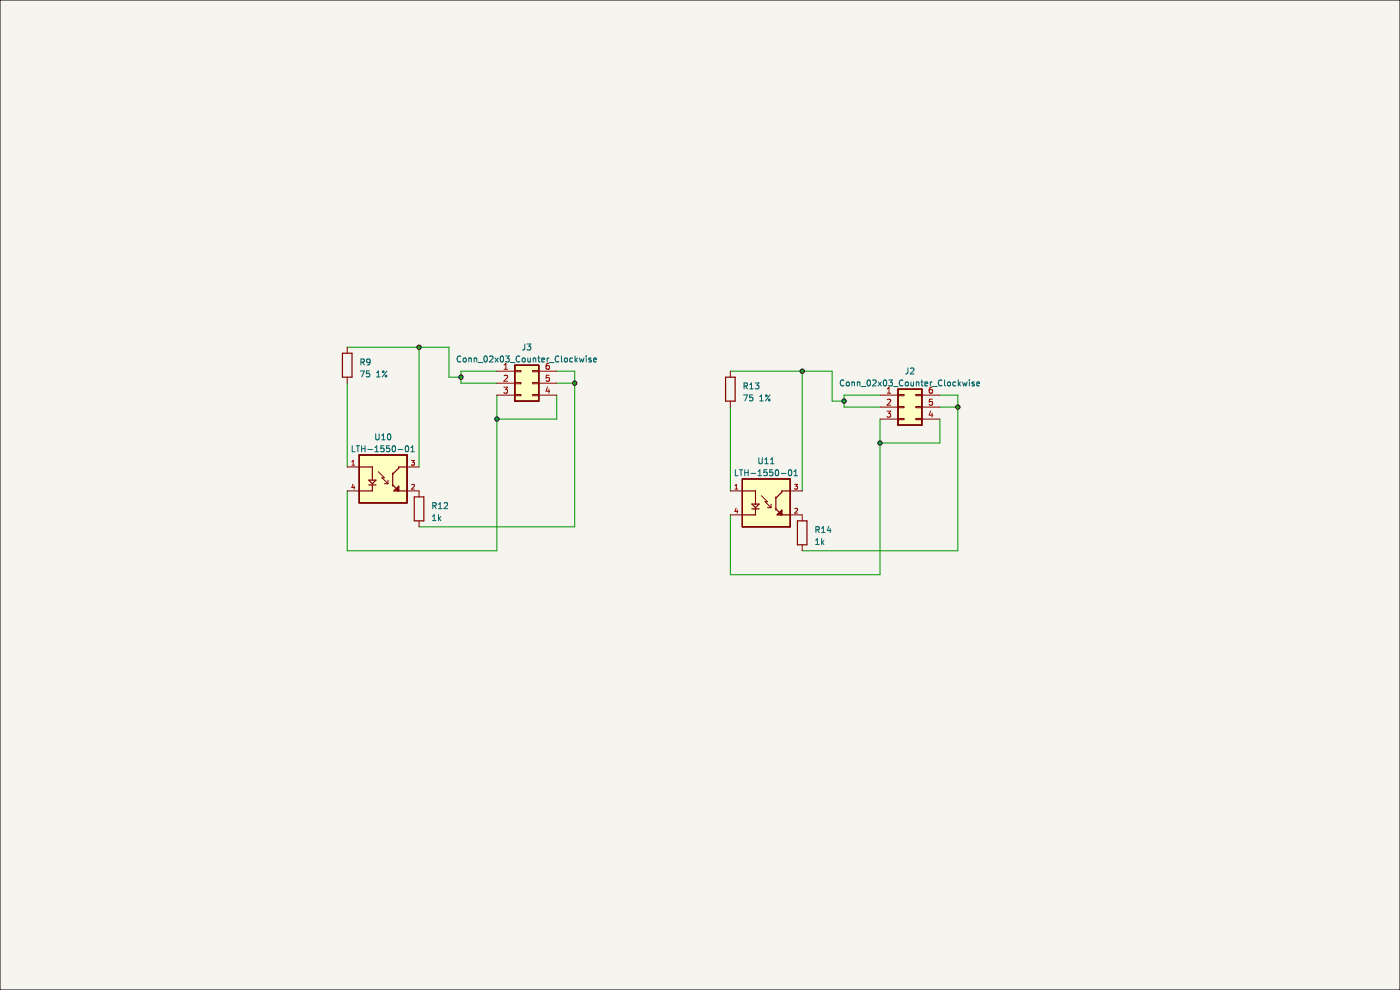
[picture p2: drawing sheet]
(kicad_sch (version 20230121) (generator eeschema)

 (paper "A4")

 (lib_symbols
  (symbol "Connector_Generic:Conn_02x03_Counter_Clockwise" (pin_names (offset 1.016) hide) (in_bom yes) (on_board yes)
   (property "Reference" "J" (at 1.27 5.08 0) (effects (font (size 1.27 1.27))))
   (property "Value" "Conn_02x03_Counter_Clockwise" (at 1.27 -5.08 0) (effects (font (size 1.27 1.27))))
   (property "Footprint" "" (at 0 0 0) (effects (font (size 1.27 1.27)) hide))
   (property "Datasheet" "~" (at 0 0 0) (effects (font (size 1.27 1.27)) hide))
   (symbol "Conn_02x03_Counter_Clockwise_1_1"
    (rectangle (start -1.27 -2.413) (end 0 -2.667) (stroke (width 0.1524) (type default)) (fill (type none)))
    (rectangle (start -1.27 0.127) (end 0 -0.127) (stroke (width 0.1524) (type default)) (fill (type none)))
    (rectangle (start -1.27 2.667) (end 0 2.413) (stroke (width 0.1524) (type default)) (fill (type none)))
    (rectangle (start -1.27 3.81) (end 3.81 -3.81) (stroke (width 0.254) (type default)) (fill (type background)))
    (rectangle (start 3.81 -2.413) (end 2.54 -2.667) (stroke (width 0.1524) (type default)) (fill (type none)))
    (rectangle (start 3.81 0.127) (end 2.54 -0.127) (stroke (width 0.1524) (type default)) (fill (type none)))
    (rectangle (start 3.81 2.667) (end 2.54 2.413) (stroke (width 0.1524) (type default)) (fill (type none)))
    (pin passive line (at -5.08 2.54 0) (length 3.81) (name "Pin_1" (effects (font (size 1.27 1.27)))) (number "1" (effects (font (size 1.27 1.27)))))
    (pin passive line (at -5.08 0 0) (length 3.81) (name "Pin_2" (effects (font (size 1.27 1.27)))) (number "2" (effects (font (size 1.27 1.27)))))
    (pin passive line (at -5.08 -2.54 0) (length 3.81) (name "Pin_3" (effects (font (size 1.27 1.27)))) (number "3" (effects (font (size 1.27 1.27)))))
    (pin passive line (at 7.62 -2.54 180) (length 3.81) (name "Pin_4" (effects (font (size 1.27 1.27)))) (number "4" (effects (font (size 1.27 1.27)))))
    (pin passive line (at 7.62 0 180) (length 3.81) (name "Pin_5" (effects (font (size 1.27 1.27)))) (number "5" (effects (font (size 1.27 1.27)))))
    (pin passive line (at 7.62 2.54 180) (length 3.81) (name "Pin_6" (effects (font (size 1.27 1.27)))) (number "6" (effects (font (size 1.27 1.27)))))))
  (symbol "Device:R" (pin_numbers hide) (pin_names (offset 0)) (in_bom yes) (on_board yes)
   (property "Reference" "R" (at 2.032 0 90) (effects (font (size 1.27 1.27))))
   (property "Value" "R" (at 0 0 90) (effects (font (size 1.27 1.27))))
   (property "Footprint" "" (at -1.778 0 90) (effects (font (size 1.27 1.27)) hide))
   (property "Datasheet" "~" (at 0 0 0) (effects (font (size 1.27 1.27)) hide))
   (symbol "R_0_1"
    (rectangle (start -1.016 -2.54) (end 1.016 2.54) (stroke (width 0.254) (type default)) (fill (type none))))
   (symbol "R_1_1"
    (pin passive line (at 0 3.81 270) (length 1.27) (name "~" (effects (font (size 1.27 1.27)))) (number "1" (effects (font (size 1.27 1.27)))))
    (pin passive line (at 0 -3.81 90) (length 1.27) (name "~" (effects (font (size 1.27 1.27)))) (number "2" (effects (font (size 1.27 1.27)))))))
  (symbol "LTH-1550-01:LTH-1550-01" (pin_names (offset 1.016)) (in_bom yes) (on_board yes)
   (property "Reference" "U" (at -5.0872 5.0872 0) (effects (font (size 1.27 1.27)) (justify left bottom)))
   (property "Value" "LTH-1550-01" (at -5.0878 -7.6317 0) (effects (font (size 1.27 1.27)) (justify left bottom)))
   (property "Footprint" "PHOTOINTERRUPTER_LTH-1550-01" (at 0 0 0) (effects (font (size 1.27 1.27)) (justify bottom) hide))
   (property "Datasheet" "" (at 0 0 0) (effects (font (size 1.27 1.27)) hide))
   (property "STANDARD" "IPC7251" (at 0 0 0) (effects (font (size 1.27 1.27)) (justify bottom) hide))
   (property "MANUFACTURER" "Liteon" (at 0 0 0) (effects (font (size 1.27 1.27)) (justify bottom) hide))
   (symbol "LTH-1550-01_0_0"
    (rectangle (start -5.08 -5.08) (end 5.08 5.08) (stroke (width 0.254) (type default)) (fill (type background)))
    (polyline (pts (xy -5.08 2.54) (xy -2.286 2.54)) (stroke (width 0.254) (type default)) (fill (type none)))
    (polyline (pts (xy -3.048 -1.27) (xy -1.524 -1.27)) (stroke (width 0.254) (type default)) (fill (type none)))
    (polyline (pts (xy -3.048 -0.254) (xy -2.286 -1.016)) (stroke (width 0.254) (type default)) (fill (type none)))
    (polyline (pts (xy -2.286 -2.54) (xy -5.08 -2.54)) (stroke (width 0.254) (type default)) (fill (type none)))
    (polyline (pts (xy -2.286 -1.27) (xy -2.286 -2.54)) (stroke (width 0.254) (type default)) (fill (type none)))
    (polyline (pts (xy -2.286 -1.016) (xy -1.524 -0.254)) (stroke (width 0.254) (type default)) (fill (type none)))
    (polyline (pts (xy -2.286 -0.254) (xy -3.048 -0.254)) (stroke (width 0.254) (type default)) (fill (type none)))
    (polyline (pts (xy -2.286 -0.254) (xy -1.524 -0.254)) (stroke (width 0.254) (type default)) (fill (type none)))
    (polyline (pts (xy -2.286 2.54) (xy -2.286 -0.254)) (stroke (width 0.254) (type default)) (fill (type none)))
    (polyline (pts (xy -1.016 1.524) (xy 0.254 0.254)) (stroke (width 0.2032) (type default)) (fill (type none)))
    (polyline (pts (xy -0.254 0.254) (xy 1.016 -1.016)) (stroke (width 0.2032) (type default)) (fill (type none)))
    (polyline (pts (xy 0.254 0.254) (xy -0.254 0.254)) (stroke (width 0.2032) (type default)) (fill (type none)))
    (polyline (pts (xy 1.016 -1.016) (xy 0.254 -1.016)) (stroke (width 0.2032) (type default)) (fill (type none)))
    (polyline (pts (xy 1.016 -1.016) (xy 1.016 -0.254)) (stroke (width 0.2032) (type default)) (fill (type none)))
    (polyline (pts (xy 2.032 -1.27) (xy 2.032 -1.524)) (stroke (width 0.254) (type default)) (fill (type none)))
    (polyline (pts (xy 2.032 -1.27) (xy 3.302 -2.54)) (stroke (width 0.254) (type default)) (fill (type none)))
    (polyline (pts (xy 2.032 1.016) (xy 2.032 -1.27)) (stroke (width 0.254) (type default)) (fill (type none)))
    (polyline (pts (xy 2.032 1.016) (xy 2.032 1.27)) (stroke (width 0.254) (type default)) (fill (type none)))
    (polyline (pts (xy 2.286 -2.54) (xy 3.048 -2.54)) (stroke (width 0.254) (type default)) (fill (type none)))
    (polyline (pts (xy 2.54 -2.286) (xy 2.286 -2.54)) (stroke (width 0.254) (type default)) (fill (type none)))
    (polyline (pts (xy 2.54 -2.286) (xy 2.794 -2.286)) (stroke (width 0.254) (type default)) (fill (type none)))
    (polyline (pts (xy 2.794 -2.286) (xy 3.048 -2.54)) (stroke (width 0.254) (type default)) (fill (type none)))
    (polyline (pts (xy 3.048 -2.54) (xy 3.048 -2.032)) (stroke (width 0.254) (type default)) (fill (type none)))
    (polyline (pts (xy 3.048 -2.54) (xy 3.302 -2.54)) (stroke (width 0.254) (type default)) (fill (type none)))
    (polyline (pts (xy 3.048 -2.032) (xy 2.794 -2.286)) (stroke (width 0.254) (type default)) (fill (type none)))
    (polyline (pts (xy 3.048 -2.032) (xy 3.302 -1.778)) (stroke (width 0.254) (type default)) (fill (type none)))
    (polyline (pts (xy 3.302 -2.54) (xy 3.302 -2.286)) (stroke (width 0.254) (type default)) (fill (type none)))
    (polyline (pts (xy 3.302 -2.54) (xy 5.08 -2.54)) (stroke (width 0.254) (type default)) (fill (type none)))
    (polyline (pts (xy 3.302 -2.286) (xy 3.048 -2.032)) (stroke (width 0.254) (type default)) (fill (type none)))
    (polyline (pts (xy 3.302 -2.286) (xy 3.302 -1.778)) (stroke (width 0.254) (type default)) (fill (type none)))
    (polyline (pts (xy 3.302 -1.778) (xy 3.302 -1.524)) (stroke (width 0.254) (type default)) (fill (type none)))
    (polyline (pts (xy 3.302 -1.524) (xy 2.54 -2.286)) (stroke (width 0.254) (type default)) (fill (type none)))
    (polyline (pts (xy 3.302 2.286) (xy 2.032 1.016)) (stroke (width 0.254) (type default)) (fill (type none)))
    (polyline (pts (xy 3.302 2.54) (xy 3.302 2.286)) (stroke (width 0.254) (type default)) (fill (type none)))
    (polyline (pts (xy 5.08 2.54) (xy 3.302 2.54)) (stroke (width 0.254) (type default)) (fill (type none)))
    (pin passive line (at -7.62 2.54 0) (length 2.54) (name "~" (effects (font (size 1.016 1.016)))) (number "1" (effects (font (size 1.016 1.016)))))
    (pin passive line (at 7.62 -2.54 180) (length 2.54) (name "~" (effects (font (size 1.016 1.016)))) (number "2" (effects (font (size 1.016 1.016)))))
    (pin passive line (at 7.62 2.54 180) (length 2.54) (name "~" (effects (font (size 1.016 1.016)))) (number "3" (effects (font (size 1.016 1.016)))))
    (pin passive line (at -7.62 -2.54 0) (length 2.54) (name "~" (effects (font (size 1.016 1.016)))) (number "4" (effects (font (size 1.016 1.016))))))))

 (junction (at 186.69 93.98) (diameter 0) (color 0 0 0 0))
 (junction (at 170.18 78.74) (diameter 0) (color 0 0 0 0))
 (junction (at 105.41 88.9) (diameter 0) (color 0 0 0 0))
 (junction (at 88.9 73.66) (diameter 0) (color 0 0 0 0))
 (junction (at 121.92 81.28) (diameter 0) (color 0 0 0 0))
 (junction (at 203.2 86.36) (diameter 0) (color 0 0 0 0))
 (junction (at 179.07 85.09) (diameter 0) (color 0 0 0 0))
 (junction (at 97.79 80.01) (diameter 0) (color 0 0 0 0))

 (wire (pts (xy 154.94 86.36) (xy 154.94 104.14)) (stroke (width 0) (type default)))
 (wire (pts (xy 88.9 73.66) (xy 88.9 99.06)) (stroke (width 0) (type default)))
 (wire (pts (xy 97.79 78.74) (xy 97.79 80.01)) (stroke (width 0) (type default)))
 (wire (pts (xy 179.07 85.09) (xy 176.53 85.09)) (stroke (width 0) (type default)))
 (wire (pts (xy 105.41 81.28) (xy 97.79 81.28)) (stroke (width 0) (type default)))
 (wire (pts (xy 199.39 93.98) (xy 186.69 93.98)) (stroke (width 0) (type default)))
 (wire (pts (xy 88.9 73.66) (xy 73.66 73.66)) (stroke (width 0) (type default)))
 (wire (pts (xy 95.25 73.66) (xy 88.9 73.66)) (stroke (width 0) (type default)))
 (wire (pts (xy 186.69 86.36) (xy 179.07 86.36)) (stroke (width 0) (type default)))
 (wire (pts (xy 73.66 81.28) (xy 73.66 99.06)) (stroke (width 0) (type default)))
 (wire (pts (xy 118.11 78.74) (xy 121.92 78.74)) (stroke (width 0) (type default)))
 (wire (pts (xy 95.25 80.01) (xy 95.25 73.66)) (stroke (width 0) (type default)))
 (wire (pts (xy 97.79 80.01) (xy 97.79 81.28)) (stroke (width 0) (type default)))
 (wire (pts (xy 186.69 121.92) (xy 186.69 93.98)) (stroke (width 0) (type default)))
 (wire (pts (xy 154.94 109.22) (xy 154.94 121.92)) (stroke (width 0) (type default)))
 (wire (pts (xy 170.18 78.74) (xy 170.18 104.14)) (stroke (width 0) (type default)))
 (wire (pts (xy 186.69 83.82) (xy 179.07 83.82)) (stroke (width 0) (type default)))
 (wire (pts (xy 88.9 111.76) (xy 121.92 111.76)) (stroke (width 0) (type default)))
 (wire (pts (xy 170.18 116.84) (xy 203.2 116.84)) (stroke (width 0) (type default)))
 (wire (pts (xy 73.66 104.14) (xy 73.66 116.84)) (stroke (width 0) (type default)))
 (wire (pts (xy 118.11 83.82) (xy 118.11 88.9)) (stroke (width 0) (type default)))
 (wire (pts (xy 186.69 93.98) (xy 186.69 88.9)) (stroke (width 0) (type default)))
 (wire (pts (xy 170.18 78.74) (xy 154.94 78.74)) (stroke (width 0) (type default)))
 (wire (pts (xy 203.2 83.82) (xy 203.2 86.36)) (stroke (width 0) (type default)))
 (wire (pts (xy 179.07 83.82) (xy 179.07 85.09)) (stroke (width 0) (type default)))
 (wire (pts (xy 179.07 85.09) (xy 179.07 86.36)) (stroke (width 0) (type default)))
 (wire (pts (xy 176.53 78.74) (xy 170.18 78.74)) (stroke (width 0) (type default)))
 (wire (pts (xy 105.41 78.74) (xy 97.79 78.74)) (stroke (width 0) (type default)))
 (wire (pts (xy 73.66 116.84) (xy 105.41 116.84)) (stroke (width 0) (type default)))
 (wire (pts (xy 199.39 88.9) (xy 199.39 93.98)) (stroke (width 0) (type default)))
 (wire (pts (xy 121.92 81.28) (xy 118.11 81.28)) (stroke (width 0) (type default)))
 (wire (pts (xy 121.92 111.76) (xy 121.92 81.28)) (stroke (width 0) (type default)))
 (wire (pts (xy 118.11 88.9) (xy 105.41 88.9)) (stroke (width 0) (type default)))
 (wire (pts (xy 199.39 83.82) (xy 203.2 83.82)) (stroke (width 0) (type default)))
 (wire (pts (xy 97.79 80.01) (xy 95.25 80.01)) (stroke (width 0) (type default)))
 (wire (pts (xy 105.41 116.84) (xy 105.41 88.9)) (stroke (width 0) (type default)))
 (wire (pts (xy 121.92 78.74) (xy 121.92 81.28)) (stroke (width 0) (type default)))
 (wire (pts (xy 203.2 86.36) (xy 199.39 86.36)) (stroke (width 0) (type default)))
 (wire (pts (xy 176.53 85.09) (xy 176.53 78.74)) (stroke (width 0) (type default)))
 (wire (pts (xy 203.2 116.84) (xy 203.2 86.36)) (stroke (width 0) (type default)))
 (wire (pts (xy 105.41 88.9) (xy 105.41 83.82)) (stroke (width 0) (type default)))
 (wire (pts (xy 154.94 121.92) (xy 186.69 121.92)) (stroke (width 0) (type default)))

 (symbol (lib_id "Device:R") (at 154.94 82.55 0) (unit 1) (in_bom yes) (on_board yes) (dnp no) (fields_autoplaced)
  (property "Reference" "R5" (at 157.48 81.915 0) (effects (font (size 1.27 1.27)) (justify left)))
  (property "Value" "75 1%" (at 157.48 84.455 0) (effects (font (size 1.27 1.27)) (justify left)))
  (property "Footprint" "Resistor_THT:R_Axial_DIN0207_L6.3mm_D2.5mm_P7.62mm_Horizontal" (at 153.162 82.55 90) (effects (font (size 1.27 1.27)) hide))
  (property "Datasheet" "~" (at 154.94 82.55 0) (effects (font (size 1.27 1.27)) hide)) (pin "1") (pin "2")
  (instances (project "trace" (path "" (reference "R5") (unit 1)) (path "" (reference "R13") (unit 1)))))

 (symbol (lib_id "Device:R") (at 73.66 77.47 0) (unit 1) (in_bom yes) (on_board yes) (dnp no) (fields_autoplaced)
  (property "Reference" "R5" (at 76.2 76.835 0) (effects (font (size 1.27 1.27)) (justify left)))
  (property "Value" "75 1%" (at 76.2 79.375 0) (effects (font (size 1.27 1.27)) (justify left)))
  (property "Footprint" "Resistor_THT:R_Axial_DIN0207_L6.3mm_D2.5mm_P7.62mm_Horizontal" (at 71.882 77.47 90) (effects (font (size 1.27 1.27)) hide))
  (property "Datasheet" "~" (at 73.66 77.47 0) (effects (font (size 1.27 1.27)) hide)) (pin "1") (pin "2")
  (instances (project "trace" (path "" (reference "R5") (unit 1)) (path "" (reference "R9") (unit 1)))))

 (symbol (lib_id "Connector_Generic:Conn_02x03_Counter_Clockwise") (at 191.77 86.36 0) (unit 1) (in_bom yes) (on_board yes) (dnp no) (fields_autoplaced)
  (property "Reference" "J2" (at 193.04 78.74 0) (effects (font (size 1.27 1.27))))
  (property "Value" "Conn_02x03_Counter_Clockwise" (at 193.04 81.28 0) (effects (font (size 1.27 1.27))))
  (property "Footprint" "Connector_PinHeader_2.00mm:PinHeader_2x03_P2.00mm_Vertical" (at 191.77 86.36 0) (effects (font (size 1.27 1.27)) hide))
  (property "Datasheet" "~" (at 191.77 86.36 0) (effects (font (size 1.27 1.27)) hide)) (pin "1") (pin "2") (pin "3") (pin "4") (pin "5") (pin "6")
  (instances (project "trace" (path "" (reference "J2") (unit 1)))))

 (symbol (lib_id "Device:R") (at 88.9 107.95 0) (unit 1) (in_bom yes) (on_board yes) (dnp no) (fields_autoplaced)
  (property "Reference" "R5" (at 91.44 107.315 0) (effects (font (size 1.27 1.27)) (justify left)))
  (property "Value" "1k" (at 91.44 109.855 0) (effects (font (size 1.27 1.27)) (justify left)))
  (property "Footprint" "Resistor_THT:R_Axial_DIN0207_L6.3mm_D2.5mm_P7.62mm_Horizontal" (at 87.122 107.95 90) (effects (font (size 1.27 1.27)) hide))
  (property "Datasheet" "~" (at 88.9 107.95 0) (effects (font (size 1.27 1.27)) hide)) (pin "1") (pin "2")
  (instances (project "trace" (path "" (reference "R5") (unit 1)) (path "" (reference "R12") (unit 1)))))

 (symbol (lib_id "Device:R") (at 170.18 113.03 0) (unit 1) (in_bom yes) (on_board yes) (dnp no) (fields_autoplaced)
  (property "Reference" "R5" (at 172.72 112.395 0) (effects (font (size 1.27 1.27)) (justify left)))
  (property "Value" "1k" (at 172.72 114.935 0) (effects (font (size 1.27 1.27)) (justify left)))
  (property "Footprint" "Resistor_THT:R_Axial_DIN0207_L6.3mm_D2.5mm_P7.62mm_Horizontal" (at 168.402 113.03 90) (effects (font (size 1.27 1.27)) hide))
  (property "Datasheet" "~" (at 170.18 113.03 0) (effects (font (size 1.27 1.27)) hide)) (pin "1") (pin "2")
  (instances (project "trace" (path "" (reference "R5") (unit 1)) (path "" (reference "R14") (unit 1)))))

 (symbol (lib_id "LTH-1550-01:LTH-1550-01") (at 162.56 106.68 0) (unit 1) (in_bom yes) (on_board yes) (dnp no) (fields_autoplaced)
  (property "Reference" "U6" (at 162.56 97.79 0) (effects (font (size 1.27 1.27))))
  (property "Value" "LTH-1550-01" (at 162.56 100.33 0) (effects (font (size 1.27 1.27))))
  (property "Footprint" "LTH-1550-01:PHOTOINTERRUPTER_LTH-1550-01" (at 162.56 106.68 0) (effects (font (size 1.27 1.27)) (justify bottom) hide))
  (property "Datasheet" "" (at 162.56 106.68 0) (effects (font (size 1.27 1.27)) hide))
  (property "STANDARD" "IPC7251" (at 162.56 106.68 0) (effects (font (size 1.27 1.27)) (justify bottom) hide))
  (property "MANUFACTURER" "Liteon" (at 162.56 106.68 0) (effects (font (size 1.27 1.27)) (justify bottom) hide)) (pin "1") (pin "2") (pin "3") (pin "4")
  (instances (project "trace" (path "" (reference "U6") (unit 1)) (path "" (reference "U11") (unit 1)))))

 (symbol (lib_id "Connector_Generic:Conn_02x03_Counter_Clockwise") (at 110.49 81.28 0) (unit 1) (in_bom yes) (on_board yes) (dnp no) (fields_autoplaced)
  (property "Reference" "J3" (at 111.76 73.66 0) (effects (font (size 1.27 1.27))))
  (property "Value" "Conn_02x03_Counter_Clockwise" (at 111.76 76.2 0) (effects (font (size 1.27 1.27))))
  (property "Footprint" "Connector_PinHeader_2.00mm:PinHeader_2x03_P2.00mm_Vertical" (at 110.49 81.28 0) (effects (font (size 1.27 1.27)) hide))
  (property "Datasheet" "~" (at 110.49 81.28 0) (effects (font (size 1.27 1.27)) hide)) (pin "1") (pin "2") (pin "3") (pin "4") (pin "5") (pin "6")
  (instances (project "trace" (path "" (reference "J3") (unit 1)))))

 (symbol (lib_id "LTH-1550-01:LTH-1550-01") (at 81.28 101.6 0) (unit 1) (in_bom yes) (on_board yes) (dnp no) (fields_autoplaced)
  (property "Reference" "U6" (at 81.28 92.71 0) (effects (font (size 1.27 1.27))))
  (property "Value" "LTH-1550-01" (at 81.28 95.25 0) (effects (font (size 1.27 1.27))))
  (property "Footprint" "LTH-1550-01:PHOTOINTERRUPTER_LTH-1550-01" (at 81.28 101.6 0) (effects (font (size 1.27 1.27)) (justify bottom) hide))
  (property "Datasheet" "" (at 81.28 101.6 0) (effects (font (size 1.27 1.27)) hide))
  (property "STANDARD" "IPC7251" (at 81.28 101.6 0) (effects (font (size 1.27 1.27)) (justify bottom) hide))
  (property "MANUFACTURER" "Liteon" (at 81.28 101.6 0) (effects (font (size 1.27 1.27)) (justify bottom) hide)) (pin "1") (pin "2") (pin "3") (pin "4")
  (instances (project "trace" (path "" (reference "U6") (unit 1)) (path "" (reference "U10") (unit 1))))))
